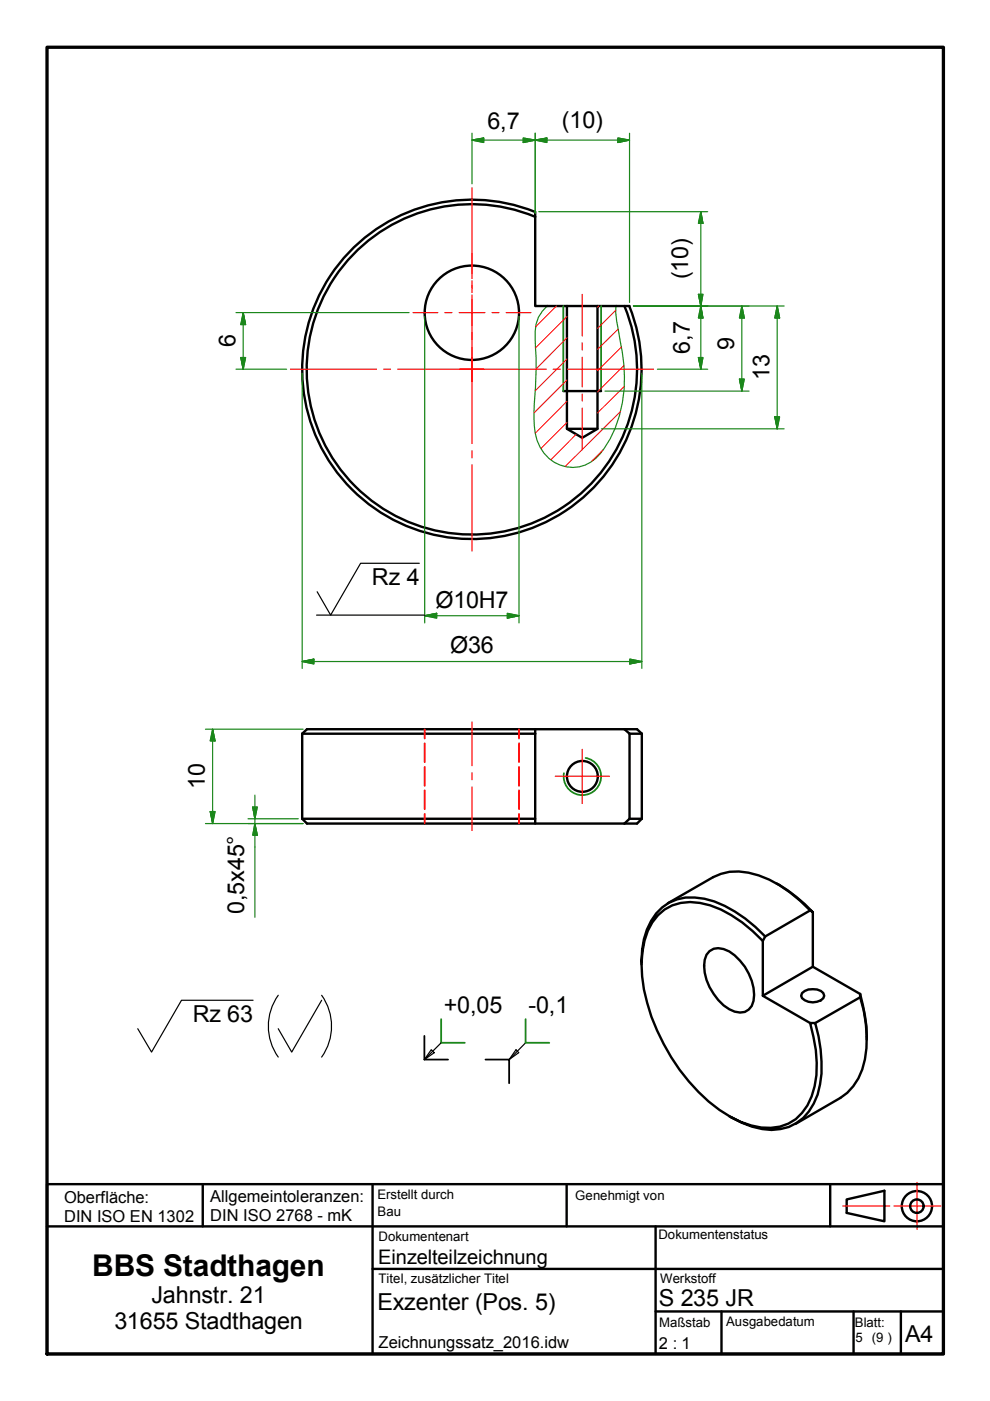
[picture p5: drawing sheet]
<svg xmlns="http://www.w3.org/2000/svg" width="210mm" height="297mm" viewBox="0 0 210 297" stroke-linecap="round" stroke-linejoin="round" font-family="sans-serif">
<!-- layer: Sichtbar schmal (ISO) -->
<path d="M116 64.9a7.6 7.6 0 0 0-2.5 7.1 94 94 0 0 1-.3 15.2 13.1 13.1 0 0 0 2.1 8.9 7.6 7.6 0 0 0 12.8-1 28 28 0 0 0 3.9-20.4l-.5-2.3a35.1 35.1 0 0 1-.9-6.8v-.7" fill="none" stroke="#1b871b" stroke-width=".25"/>
<!-- layer: Symbol (ISO) -->
<g fill="none" stroke="#000" stroke-width=".51">
<path d="M113.4 44.9a36 36 0 0 0-49 28.8 36 36 0 0 0 40.2 40.3 36 36 0 0 0 28.8-49.1M113.5 46a35 35 0 0 0-48.2 27.7 35 35 0 0 0 39.3 39.3 35 35 0 0 0 27.8-48.1M113.5 44.9v20h6.7v26l3.2 1.9 3.3-1.9v-26h6.8M120.2 64.9h6.5M119.4 82.9h8M120.2 90.9h6.5M64.1 155.6l1-1h48.4v1M64.1 155.6h49.4M64.1 155.6v18M113.5 155.6v18M113.5 154.6h21.6l1 1M132.4 154.6l1.1 1"/>
<path d="M133.5 155.6h2.6M133.5 155.6v18M136.1 155.6v18M64.1 173.6h49.4v1h-48.4zM133.5 173.6l-1.1 1M133.5 173.6h2.6M136.1 173.6l-1 1h-21.6M141.6 191.5l9.6-5.5a11.4 11.4 0 0 1 9.6-.4 26.9 26.9 0 0 1 11 7.4M161.7 199.5v11.6l10.1 5.8M164.7 187.3a30.9 30.9 0 0 1 7.6 6.1l-.5-.4M171.8 193l-9.6 5.6M172.3 193.4v11.6"/>
<path d="M136 204.5a16.4 16.4 0 0 1 3.1-10.8 9.9 9.9 0 0 1 10.3-3.2 26.6 26.6 0 0 1 12.8 8.1l-.5 .9a25.2 25.2 0 0 0-13.3-8.1 9.5 9.5 0 0 0-11 5.9 23.4 23.4 0 0 0-.2 15.3 42.9 42.9 0 0 0 15.3 22.7 18.5 18.5 0 0 0 10.9 3.8 9.3 9.3 0 0 0 8.7-6.6 21.4 21.4 0 0 0 .4-12.7l-.7-2.9h1a27.6 27.6 0 0 1 .6 15.2 10.1 10.1 0 0 1-11.8 7.3 20.6 20.6 0 0 1-7-2.7M150.4 201.7a3.6 3.6 0 0 1 4.2 0 11.2 11.2 0 0 1 5.2 10.5 2.9 2.9 0 0 1-4 2.3 11 11 0 0 1-6.4-8.3 4.8 4.8 0 0 1 1-4.5zM170.1 210.6a3.5 3.5 0 0 1 4.5 0l.2 .5a2.21 2.21 0 0 1-2.5 1.4 2.37 2.37 0 0 1-2.4-1.4zM182.4 210.7a35 35 0 0 1 1.4 9.7M182.4 211.4a25.7 25.7 0 0 1 .4 15.3 11.3 11.3 0 0 1-4.6 6.1l-9.5 5.5M182.4 210.7l-10.1-5.7-10.6 6.1M182.4 210.7v.7M182.4 211.4l-9.6 5.5M179.5 254.3l8-1.8v6.4l-8-1.7z"/>
<circle cx="100" cy="66.3" r="10"/>
<circle cx="123.5" cy="164.6" r="3.3"/>
<circle cx="194.4" cy="255.7" r="3.2"/>
<circle cx="194.4" cy="255.7" r="1.43"/>
</g>
<!-- layer: Titel (ISO) -->
<path d="M119.4 64.9v18M127.4 64.9v18M124.2 160.7a4 4 0 0 1 3.2 4.6 4 4 0 0 1-4.6 3.2 4 4 0 0 1-3.2-4.6M93.5 216.1v5h5.1M111.4 216.1v5h5.1" fill="none" stroke="#1b871b" stroke-width=".38"/>
<!-- layer: Rahmen (ISO) -->
<path d="M90 154.6v2M90 157.6v4M110 154.6v2M110 157.6v4M90 162.6v4M90 167.6v4M90 172.6v2M110 162.6v4M110 167.6v4M110 172.6v2" fill="none" stroke="#f00" stroke-width=".38"/>
<!-- layer: Schnittlinie (ISO) -->
<path d="M10 10h190v277.1h-190z" fill="none" stroke="#000" stroke-width=".7"/>
<!-- layer: Schraffur (ISO) -->
<path d="M123.4 62.4v8.8M123.4 72.7v1.5M123.4 75.7v6.3M123.4 83.6v1.4M123.4 86.5v8.9M100.1 153.1v9.3M100.1 163.8v1.5M100.1 166.9v9.2M178.7 255.7h10M189.5 255.7h10M194.4 250.7v10" fill="none" stroke="#f00" stroke-width=".25"/>
<!-- layer: Sichtbar (ISO) -->
<path d="M10 251.1h190v36h-190zM43 251.1v8.9M79 251.1v36M120.1 251.1v8.9M176 251.1v8.9M10 260h190M79 269h121M139 278.1h61M139 260v27.1M153 278.1v9M181 278.1v9M191 278.1v9" fill="none" stroke="#000" stroke-width=".51"/>
<!-- layer: Mittellinie (ISO) -->
<g fill="none" stroke="#f00" stroke-width=".21">
<path d="M118 64.9l-4.4 4.4M120.2 76.1l-6.7 6.8M120.2 71.6l-6.5 6.6M120.2 67.1l-6.7 6.7M126.9 64.9l-.2 .2M130.6 65.8l-3.9 3.8M131.1 69.8l-4.4 4.3M131.8 73.6l-5.1 5M132.3 77.5l-5.6 5.6M120.2 89.6l-5.5 5.4M120.2 85.1l-6.7 6.7M120.2 80.6l-7 7"/>
<path d="M122.2 92.1l-5.4 5.4M127.8 95.4l-2.3 2.4M131.6 87.2l-11.7 11.7M132.3 82l-5.6 5.6"/>
</g>
<!-- layer: Mittelpunktmarkierung (ISO) -->
<g fill="none" stroke="#f00" stroke-width=".25">
<path d="M100.1 39.8v19.2M100.1 59.5v2.5M61.6 78.3h18.2M81.3 78.3h1.5M84.3 78.3h15.8h-2.6M87.6 66.3h5.2M94.3 66.3h1.5M97.3 66.3h5.5M100.1 62.5v15.8v-2.5M100.1 63.5v5.6M100.1 70.5v1.6M100.1 73.6v5.2"/>
<path d="M102.6 78.3h-2.5h15.7M104.3 66.3h1.5M107.3 66.3h5.3M117.3 78.3h1.5M120.3 78.3h18.3M100.1 80.8v-2.5v15.7M100.1 95.6v1.5M100.1 98.5v18.3M123.4 158.9v11.5M117.7 164.6h11.5"/>
</g>
<g fill="none" stroke="#1b871b" stroke-width=".25">
<path d="M100.1 29.7l2.5-.4v.9zM100.1 29.7h33.4M100.1 28.2v10.8M110.9 29.3l2.6 .4-2.6 .5zM113.5 29.7l2.5-.4v.9zM113.5 28.2v17M131 29.3l2.5 .4-2.5 .5zM133.5 28.2v35.9M114.2 44.9h35.9M148.6 44.9l.4 2.5h-.9zM148.6 44.9v33.4M50 78.3h10.8"/>
<path d="M50 66.3h36.7M51.1 75.8h1l-.5 2.5zM51.6 66.3l.5 2.5h-1zM51.6 66.3v12M64.1 79.1v62.6M90 67.1v11.1M90 78.4v53.7M110 67.1v11.1M110 78.4v53.7M134.3 64.9h31.9M136.1 79.1v62.6M139.4 78.3h10.7"/>
<path d="M148.1 75.8h.9l-.4 2.5zM148.1 62.4h.9l-.4 2.5zM148.6 64.9l.4 2.5h-.9zM157.3 64.9l.5 2.5h-1zM157.3 64.9v18M164.8 64.9l.5 2.5h-1zM164.8 64.9v26M127.5 90.9h38.7M128.3 82.9h30.5M156.8 80.4h1l-.5 2.5zM164.3 88.4h1l-.5 2.5zM90 130.5l2.6-.5v1z"/>
<path d="M90 130.5h20M107.6 130l2.4 .5-2.4 .5zM133.5 139.7l2.6 .6-2.6 .5zM43.6 154.6h20.7M45.1 154.6l.5 2.5h-1zM45.1 154.6v20M64.1 140.3l2.4-.6v1.1zM64.1 140.3h72M43.6 174.6h20.7M44.6 172.1h1l-.5 2.5zM52.6 173.6h10.6M53.6 171.1h.9l-.5 2.5z"/>
<path d="M54 174.6l.5 2.5h-.9zM54 168.6v25.9"/>
</g>
<g fill="#1b871b" stroke="#1b871b" stroke-width=".25">
<path d="M100.1 29.7l2.5-.4z"/>
<path d="M100.1 29.7l2.5-.4v.9z"/>
<path d="M110.9 30.2l2.6-.5z"/>
<path d="M110.9 29.3l2.6 .4-2.6 .5z"/>
<path d="M113.5 29.7l2.5-.4z"/>
<path d="M113.5 29.7l2.5-.4v.9z"/>
<path d="M131 30.2l2.5-.5z"/>
<path d="M131 29.3l2.5 .4-2.5 .5z"/>
<path d="M157.3 64.9l.5 2.5z"/>
<path d="M157.3 64.9l.5 2.5h-1z"/>
<path d="M156.8 80.4l.5 2.5z"/>
<path d="M156.8 80.4h1l-.5 2.5z"/>
<path d="M164.8 64.9l.5 2.5z"/>
<path d="M164.8 64.9l.5 2.5h-1z"/>
<path d="M164.3 88.4l.5 2.5z"/>
<path d="M164.3 88.4h1l-.5 2.5z"/>
<path d="M148.1 75.8l.5 2.5z"/>
<path d="M148.1 75.8h.9l-.4 2.5z"/>
<path d="M148.6 64.9l.4 2.5z"/>
<path d="M148.6 64.9l.4 2.5h-.9z"/>
<path d="M148.1 62.4l.5 2.5z"/>
<path d="M148.1 62.4h.9l-.4 2.5z"/>
<path d="M148.6 44.9l.4 2.5z"/>
<path d="M148.6 44.9l.4 2.5h-.9z"/>
<path d="M133.5 140.8l2.6-.5z"/>
<path d="M133.5 139.7l2.6 .6-2.6 .5z"/>
<path d="M64.1 140.3l2.4-.6z"/>
<path d="M64.1 140.3l2.4-.6v1.1z"/>
<path d="M107.6 131l2.4-.5z"/>
<path d="M107.6 130l2.4 .5-2.4 .5z"/>
<path d="M90 130.5l2.6-.5z"/>
<path d="M90 130.5l2.6-.5v1z"/>
<path d="M51.1 75.8l.5 2.5z"/>
<path d="M51.1 75.8h1l-.5 2.5z"/>
<path d="M51.6 66.3l.5 2.5z"/>
<path d="M51.6 66.3l.5 2.5h-1z"/>
<path d="M45.1 154.6l.5 2.5z"/>
<path d="M45.1 154.6l.5 2.5h-1z"/>
<path d="M44.6 172.1l.5 2.5z"/>
<path d="M44.6 172.1h1l-.5 2.5z"/>
<path d="M54 174.6l.5 2.5z"/>
<path d="M54 174.6l.5 2.5h-.9z"/>
<path d="M53.6 171.1l.4 2.5z"/>
<path d="M53.6 171.1h.9l-.5 2.5z"/>
</g>
<!-- layer: Skizziergeometrie (ISO) -->
<path d="M88.9 119.4h-12.4l-6.4 11-2.9-4.9M67.1 130.4h22.9M53.7 212.1h-15.2l-6.4 11-2.9-5M59 211a11.3 11.3 0 0 0 0 13.1M68.2 211a11.3 11.3 0 0 1 0 13.1M68.2 212.1l-6.4 11-2.8-5" fill="none" stroke="#000" stroke-width=".25"/>
<path d="M91.4 222.6l.7 .6-2.1 1.4zM93.5 221.1l-3.5 3.5M109.4 222.6l.6 .6-2.1 1.4zM111.4 221.1l-3.5 3.5" fill="none" stroke="#000" stroke-width=".25"/>
<path d="M90 219.6v5h5M102.9 224.6h5v5.1" fill="none" stroke="#000" stroke-width=".38"/>
<text font-size="6.3" x="19.6" y="270.4">BBS Stadthagen</text>
<g font-size="5">
<text x="103.4" y="27.4">6,7</text>
<text x="119.1" y="27.1">(10)</text>
<text x="145.9" y="59.2" transform="rotate(-90 145.9 59.2)">(10)</text>
<text x="49.9" y="73.6" transform="rotate(-90 49.9 73.6)">6</text>
<text x="146.2" y="75" transform="rotate(-90 146.2 75)">6,7</text>
<text x="155.6" y="74.3" transform="rotate(-90 155.6 74.3)">9</text>
<text x="163.1" y="80.6" transform="rotate(-90 163.1 80.6)">13</text>
<text x="78.9" y="124.1">Rz 4</text>
<text x="92.3" y="128.8">Ø10H7</text>
<text x="95.4" y="138.5">Ø36</text>
<text x="43.4" y="167.3" transform="rotate(-90 43.4 167.3)">10</text>
<text x="51.8" y="193.7" transform="rotate(-90 51.8 193.7)">0,5x45°</text>
<text x="94.1" y="214.7">+0,05</text>
<text x="112.1" y="214.7">-0,1</text>
<text x="40.9" y="216.8">Rz 63</text>
<text x="24.3" y="281.8">31655 Stadthagen</text>
<text x="32.1" y="276.3">Jahnstr. 21</text>
<text x="80" y="277.8">Exzenter (Pos. 5)</text>
<text x="139.7" y="276.8">S 235 JR</text>
<text x="191.9" y="284.5">A4</text>
</g>
<text font-size="4.3" x="80.2" y="268">Einzelteilzeichnung</text>
<g font-size="3.5">
<text x="13.6" y="255.1">Oberfläche:</text>
<text x="44.6" y="254.9">Allgemeintoleranzen:</text>
<text x="13.6" y="259.1">DIN ISO EN 1302</text>
<text x="44.6" y="258.8">DIN ISO 2768 - mK</text>
<text x="80.3" y="285.7">Zeichnungssatz_2016.idw</text>
<text x="139.7" y="286.1">2 : 1</text>
</g>
<g font-size="2.8">
<text x="80" y="254.1">Erstellt durch</text>
<text x="80.1" y="257.7">Bau</text>
<text x="122" y="254.4">Genehmigt von</text>
<text x="80.3" y="263.1">Dokumentenart</text>
<text x="139.6" y="262.7">Dokumentenstatus</text>
<text x="80.3" y="272.1">Titel, zusätzlicher Titel</text>
<text x="140" y="272.1">Werkstoff</text>
<text x="139.8" y="281.4">Maßstab</text>
<text x="154" y="281.2">Ausgabedatum</text>
<text x="181.2" y="281.4">Blatt:</text>
<text x="181.4" y="284.6">5 (9 )</text>
</g>
</svg>
